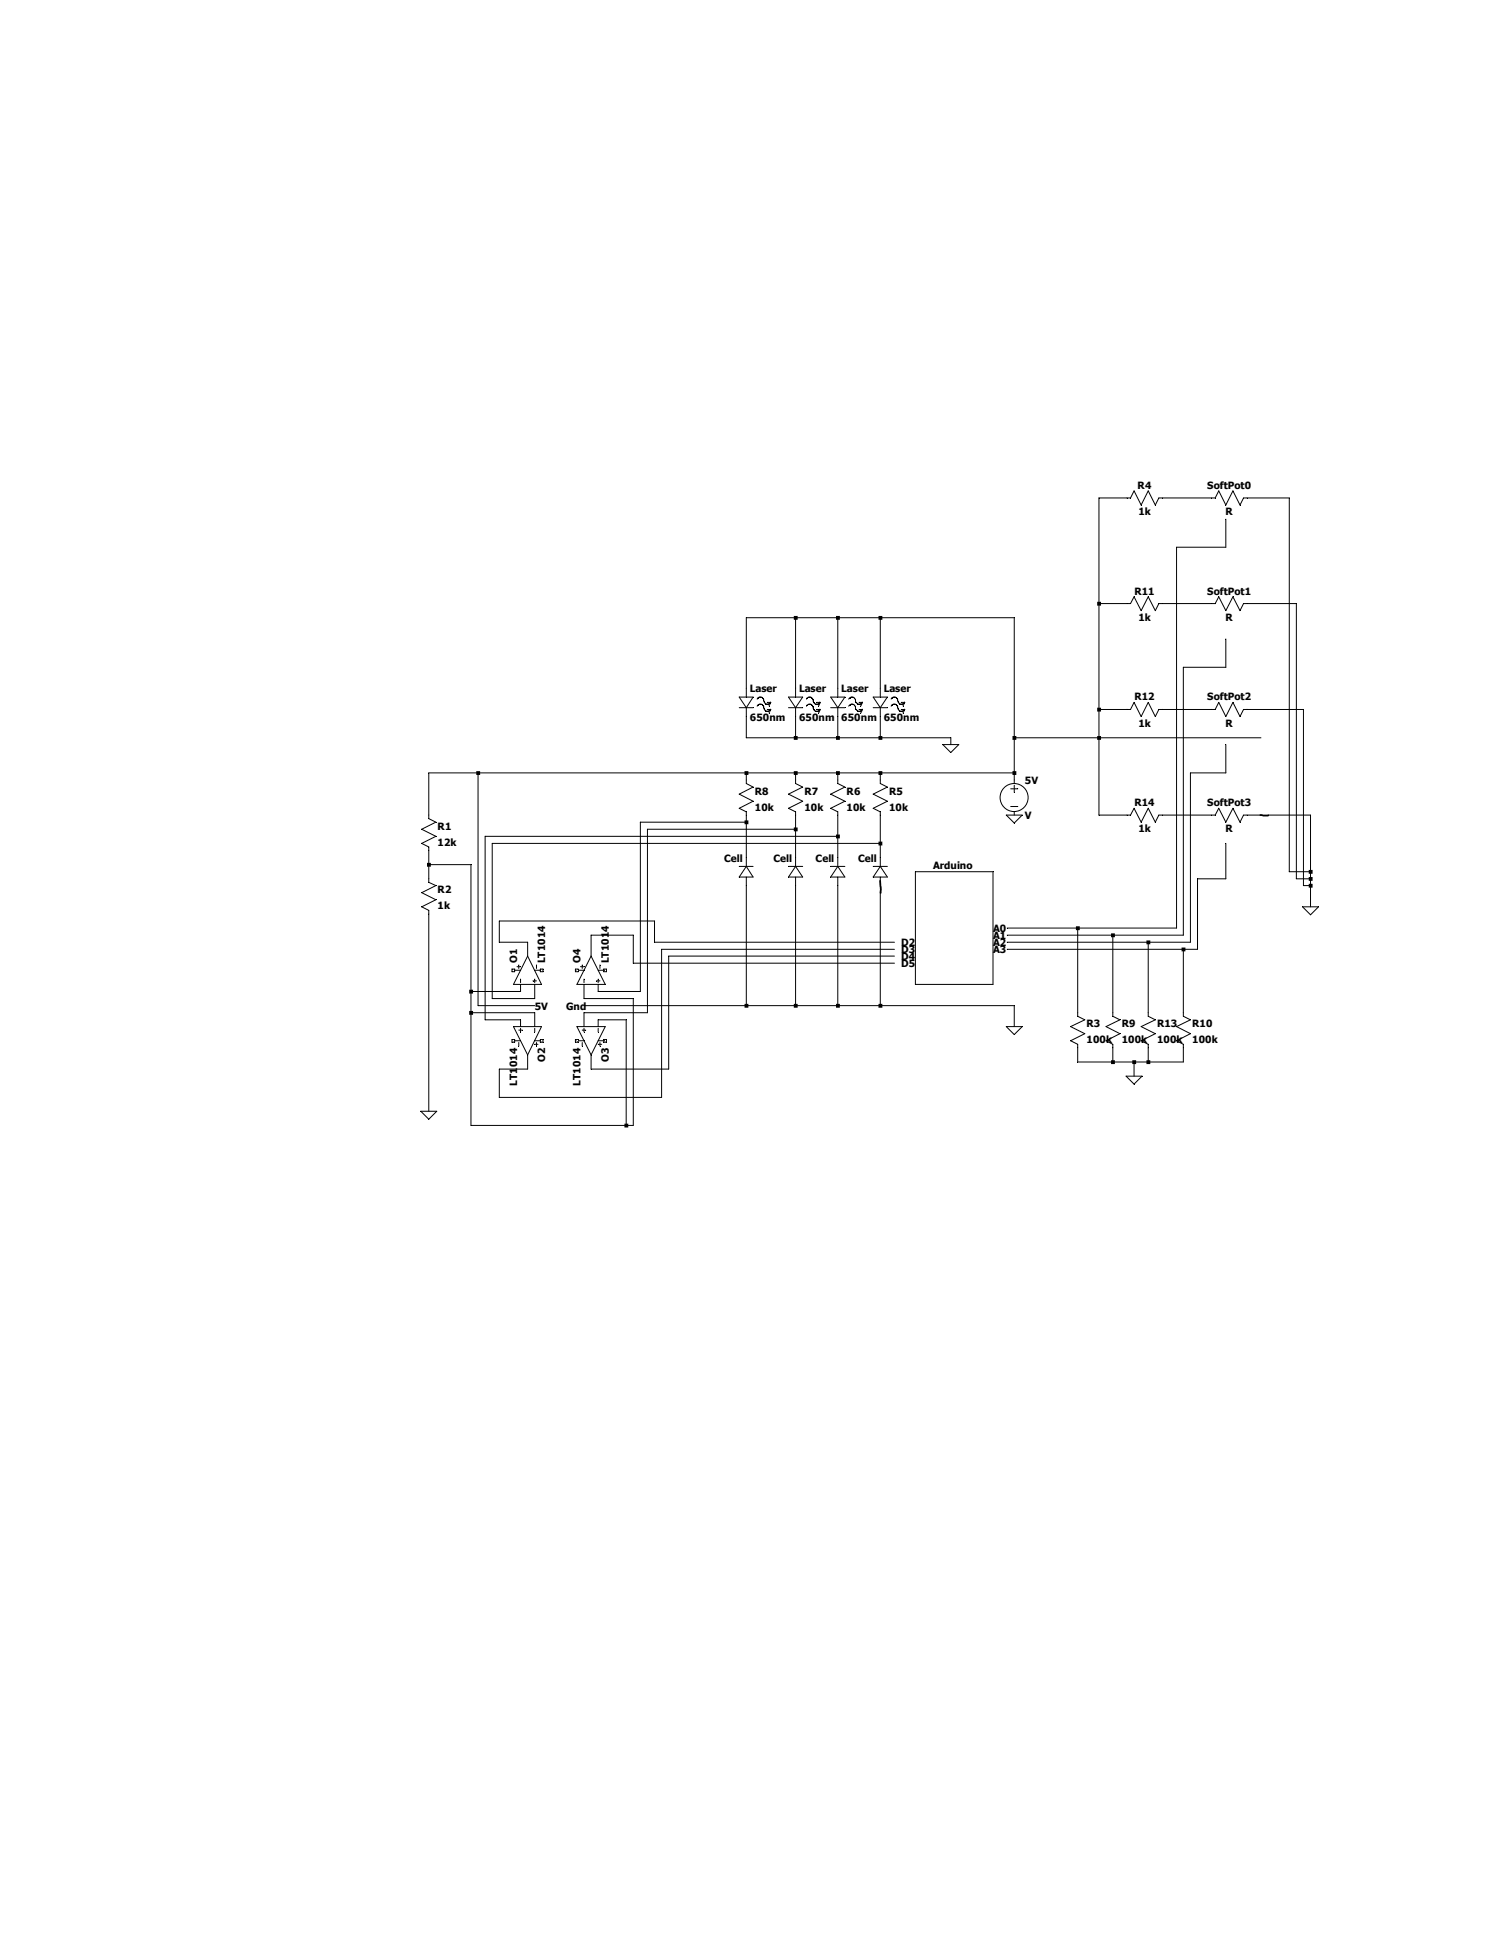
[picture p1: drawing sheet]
<svg xmlns="http://www.w3.org/2000/svg" width="216mm" height="279mm" viewBox="0 0 216 279" stroke-linecap="round" stroke-linejoin="round" font-family="sans-serif">
<g fill="none" stroke="#000" stroke-width=".14">
<path d="M161.7 71.5h.5l.5-1.1 1 2.1 1-2.1 1 2.1 .5-1h.6M173.8 71.5h.5l.5-1.1 1.1 2.1 1-2.1 1 2.1 .5-1h.5M107.1 98.8v1.2M114.1 98.8v1.2M120.2 98.8v1.2M126.3 98.8v1.2M161.7 86.6h.5l.5-1 1 2 1-2 1 2 .5-1h.6M173.8 86.6h.5l.5-1 1.1 2 1-2 1 2 .5-1h.5M106 101.6h2M106 100h2l-.9 1.6zM107.1 101.6v1.2M108.6 100.3a.52 .52 0 0 1 .7-.2 .52 .52 0 0 1 .3 .6 .49 .49 0 0 0 .4 .4 .49 .49 0 0 0 .5-.3"/>
<path d="M108.6 101.3a.52 .52 0 0 1 .7-.2 .52 .52 0 0 1 .3 .6 .49 .49 0 0 0 .4 .4 .49 .49 0 0 0 .5-.3M110.1 100.8h.5l-.3 .5M110.1 101.8h.5l-.3 .5M113.1 101.6h2M113.1 100h2l-1 1.6zM114.1 101.6v1.2M115.7 100.3a.52 .52 0 0 1 .6-.2 .52 .52 0 0 1 .4 .6 .49 .49 0 0 0 .4 .4 .49 .49 0 0 0 .5-.3M115.7 101.3a.52 .52 0 0 1 .6-.2 .52 .52 0 0 1 .4 .6 .49 .49 0 0 0 .4 .4 .49 .49 0 0 0 .5-.3M117.2 100.8h.5l-.3 .5M117.2 101.8h.5l-.3 .5M119.2 101.6h2M119.2 100h2l-1 1.6z"/>
<path d="M120.2 101.6v1.2M121.8 100.3a.55 .55 0 0 1 .6-.2 .55 .55 0 0 1 .4 .7l.3 .2h.3l.3-.2M121.8 101.3a.55 .55 0 0 1 .6-.2 .55 .55 0 0 1 .4 .7l.3 .3h.3l.3-.3M123.2 100.8h.5l-.2 .5M123.2 101.8h.5l-.2 .5M125.3 101.6h2M125.3 100h2l-1 1.6zM126.3 101.6v1.2M127.8 100.3a.52 .52 0 0 1 .7-.2 .52 .52 0 0 1 .3 .6 .49 .49 0 0 0 .5 .4 .49 .49 0 0 0 .5-.3M127.8 101.3a.52 .52 0 0 1 .7-.2 .52 .52 0 0 1 .3 .6 .49 .49 0 0 0 .5 .4 .49 .49 0 0 0 .5-.3M129.3 100.8h.5l-.3 .5M129.3 101.8h.5l-.3 .5"/>
<path d="M145 113.2h1M145 115.7h1M145.5 111.9v.5M145.5 112.7v1M145.5 116.5v.5M161.7 101.8h.5l.5-1 1 2 1-2 1 2 .5-1h.6M161.7 117h.5l.5-1 1 2 1-2 1 2 .5-1h.6M173.8 101.8h.5l.5-1 1.1 2 1-2 1 2 .5-1h.5M173.8 117h.5l.5-1 1.1 2 1-2 1 2 .5-1h.5M73.4 139.1h.4v.3h-.4zM73.7 139.2h1M74.2 138.7h.5"/>
<path d="M74.4 138.5v.5M75.7 137.2l2 4.1h-4zM76.7 139.2h1M77 138.5v.5M74.7 140.5v.5M76.5 140.8h.5M76.7 140.5v.5"/>
<circle cx="145.5" cy="114.4" r="2.01"/>
</g>
<path d="M77.5 139.1h.4v.3h-.4z" fill="none" stroke="#000" stroke-width=".14"/>
<path d="M73.7 147.3h4l-2 4.1zM73.7 149.4h1M74.4 147.8h.5M74.4 149.6v.5M74.7 147.6v.5M76.7 147.6v.5M76.7 149.4h1M76.7 149.9h.5M77 149.6v.5M77.5 149.2h.4v.4h-.4z" fill="none" stroke="#000" stroke-width=".14"/>
<path d="M73.4 149.2h.4v.4h-.4z" fill="none" stroke="#000" stroke-width=".14"/>
<path d="M82.5 139.1h.4v.3h-.4zM82.8 139.2h1M83.3 138.7h.5M83.5 138.5v.5M84.8 137.2l2 4.1h-4zM85.8 139.2h1M86.1 138.5v.5M83.8 140.5v.5M85.6 140.8h.5M85.8 140.5v.5" fill="none" stroke="#000" stroke-width=".14"/>
<path d="M86.6 139.1h.4v.3h-.4z" fill="none" stroke="#000" stroke-width=".14"/>
<path d="M82.8 147.3h4l-2 4.1zM82.8 149.4h1M83.5 147.8h.5M83.5 149.6v.5M83.8 147.6v.5M85.8 147.6v.5M85.8 149.4h1M85.8 149.9h.5M86.1 149.6v.5M86.6 149.2h.4v.4h-.4z" fill="none" stroke="#000" stroke-width=".14"/>
<path d="M82.5 149.2h.4v.4h-.4z" fill="none" stroke="#000" stroke-width=".14"/>
<g fill="none" stroke="#000" stroke-width=".14">
<path d="M161.7 71.5h-4.1v45.5h4.1M166.8 71.5h7M175.9 74.5v4h-7.1v54.7h-24.3M178.9 71.5h6.1v53.6h3M107.1 98.8v-10.2h38.4v23.3M114.1 88.6v10.2M120.2 88.6v10.2M126.3 88.6v10.2M157.6 86.6h4.1M166.8 86.6h7M175.9 91.7v4.1h-6.1v38.4h-25.3M178.9 86.6h7.1v39.5h2"/>
<path d="M68.6 110.9v33.4h8.1M107.1 102.8v3.1h29.3v.9M107.1 110.9v1.5l.9 .5-2 1.1 2 1-2 1 1.1 .5v7.8M107.1 118h-15.2v24.3h-6.1v-1M114.1 102.8v3.1M114.1 110.9v1.5l1 .5-2 1.1 2 1-2 1 1 .5v7.8M114.1 119h-21.2v26.3h-9.1v2M120.2 102.8v3.1M120.2 110.9v1.5l1 .5-2 1.1 2 1-2 1 1 .5v7.8M126.3 102.8v3.1M126.3 110.9v1.5l1 .5-2 1.1 2 1-2 1 1 .5v7.8M135.3 106.8h2.2l-1.1 1.2z"/>
<path d="M144.4 117h2.2l-1.1 1.1zM145.5 110.9h-84v6.6l1 .5-2 1 2 1-2 1 1 .5v5.1l1 .5-2 1 2 1-2 1 1 .5v28.9M145.5 105.9h35.4M157.6 101.8h4.1M166.8 117h7M166.8 101.8h7M175.9 106.8v4.1h-5.1v24.3h-26.3M178.9 117h2M178.9 101.8h8.1v25.3h1M181.9 117h6.1v13.1M61.5 124.1h6.1v37.4h23.2v-18.2h-7v-2M84.8 137.2v-3h6v4h37.5"/>
<path d="M106 124.3h2M107.1 124.3l.9 1.6h-2zM107.1 125.9v18.4M113.1 124.3h2M114.1 124.3l1 1.6h-2zM114.1 125.9v18.4M119.2 124.3h2M120.2 124.3l1 1.6h-2zM120.2 125.9v18.4M120.2 120h-50.6v26.3h5.1v1M125.3 124.3h2M126.3 124.3l1 1.6h-2z"/>
<path d="M126.3 125.9v18.4M126.3 121h-55.7v22.3h6.1v-2M126.3 127.1h4M128.3 135.2h-34.4v-3h-22.3v3h4.1v2M128.3 136.2h-33.4v21.3h-23.3v-4.1h4.1v-2M128.3 137.2h-32.4v16.2h-11.1v-2M131.3 125.1h11.2v16.2h-11.2zM154.6 133.2v12.6l1 .5-2 1 2 1-2 1.1 1 .5v2.5h15.2v-2.5l-1-.5 2-1.1-2-1 2-1-1-.5v-9.6M159.6 134.2v11.6l1.1 .5-2 1 2 1-2 1.1 .9 .5v2.5M164.7 135.2v10.6l1 .5-2 1 2 1-2 1.1 1 .5v2.5M175.9 121v5.1h-4.1v10.1h-27.3M186.9 130.1h2.2l-1.1 1.2z"/>
<path d="M60.4 159.5h2.3l-1.2 1.1zM67.6 145.3h9.1v2M74.7 141.3v1h-7.1M83.8 144.3h61.7v3M85.8 147.3v-1h4v15.2M127.3 151.4v2M144.4 147.3h2.2l-1.1 1.2zM161.5 154.4h2.3l-1.1 1.2zM162.7 152.4v2"/>
</g>
<g fill="#000">
<path d="M89.6 161.2h.5v.6h-.5zM106.8 110.7h.6v.5h-.6zM106.8 117.7h.6v.6h-.6zM106.8 144.1h.6v.5h-.6zM113.9 88.4h.5v.5h-.5zM113.9 105.6h.5v.6h-.5zM113.9 110.7h.5v.5h-.5zM113.9 118.7h.5v.6h-.5zM113.9 144.1h.5v.5h-.5zM119.9 88.4h.6v.5h-.6zM119.9 105.6h.6v.6h-.6zM119.9 110.7h.6v.5h-.6zM119.9 119.8h.6v.5h-.6zM119.9 144.1h.6v.5h-.6zM126 88.4h.6v.5h-.6zM126 105.6h.6v.6h-.6zM126 110.7h.6v.5h-.6zM126 120.8h.6v.5h-.6zM126 126.8h.6v.6h-.6zM126 144.1h.6v.5h-.6zM145.2 105.6h.6v.6h-.6zM145.2 110.7h.6v.5h-.6zM154.3 132.9h.6v.6h-.6zM157.4 86.4h.5v.5h-.5zM157.4 101.6h.5v.5h-.5zM157.4 105.6h.5v.6h-.5zM159.4 133.9h.5v.6h-.5zM159.4 152.1h.5v.6h-.5zM162.4 152.1h.6v.6h-.6zM164.5 135h.5v.5h-.5zM164.5 152.1h.5v.6h-.5zM169.5 136h.6v.5h-.6zM187.7 124.8h.6v.6h-.6zM187.7 125.9h.6v.5h-.6zM187.7 126.8h.6v.6h-.6z" fill-rule="evenodd"/>
<path d="M61.3 123.8h.5v.6h-.5zM67.3 142h.6v.6h-.6zM67.3 145.1h.6v.5h-.6zM68.3 110.7h.6v.5h-.6z" fill-rule="evenodd"/>
</g>
<g fill="#fff">
<path d="M127 151l.2-.1h.2l.2 .1 .1 .3-.4 2.5-.2 .2h-.3l-.2-.2v-.9z"/>
<path d="M127.1 152.1l.2-.1h.3l.2 .2v1.3l.3 .4a.51 .51 0 0 1 .2 .8l-.3 .1a1.86 1.86 0 0 1-1-2.2v-.3z"/>
<path d="M132.3 126.7a1.13 1.13 0 0 1 1.6 .1 1.4 1.4 0 0 1 .2 2.1 .79 .79 0 0 1-.8 0 .79 .79 0 0 1-.5-.7v-.8a.78 .78 0 0 1 .2-.9 .78 .78 0 0 1 .8-.2l.4 .3a2.13 2.13 0 0 1-.1 2.3 .79 .79 0 0 1-.8 0 .79 .79 0 0 1-.4-.8l-.3-.1a.78 .78 0 0 1-.3-1.3z"/>
<path d="M131.9 125.9a.79 .79 0 0 1 1.2 .3 2.86 2.86 0 0 1-.2 2.5 .8 .8 0 0 1-.9 .1 .8 .8 0 0 1-.4-.8v-1.3v-.5z"/>
<path d="M125.3 126.7l.3-.2 .4-.1h3.5l.8-.1a.79 .79 0 0 1 .8 .5 .79 .79 0 0 1-.1 .8l-.4 .3-.6 .1h-4a.8 .8 0 0 1-.8-.4 .8 .8 0 0 1 .1-.9z"/>
<circle cx="132.9" cy="127" r=".79"/>
</g>
<path d="M180.7 116.9h1.2h.1v.2l-.1 .1h-.7l-.5-.2zM126.2 126.3h.1l.1 .2 .1 1.2-.1 .6-.2-.2z" fill="#000"/>
<g font-size="1.4">
<text x="163.2" y="70.1">R4</text>
<text x="173.2" y="70.1">SoftPot0</text>
<text x="163.3" y="73.9">1k</text>
<text x="175.8" y="73.9">R</text>
<text x="162.7" y="85.3">R11</text>
<text x="163.3" y="89.1">1k</text>
<text x="173.2" y="85.3">SoftPot1</text>
<text x="175.8" y="89.1">R</text>
<text x="107.6" y="99.4">Laser</text>
<text x="114.6" y="99.4">Laser</text>
<text x="120.7" y="99.4">Laser</text>
<text x="126.8" y="99.4">Laser</text>
<text x="162.7" y="100.5">R12</text>
<text x="173.2" y="100.5">SoftPot2</text>
<text x="107.6" y="103.4">650nm</text>
<text x="114.6" y="103.4">650nm</text>
<text x="120.7" y="103.4">650nm</text>
<text x="126.8" y="103.4">650nm</text>
<text x="163.3" y="104.3">1k</text>
<text x="175.8" y="104.3">R</text>
<text x="147" y="112.5">5V</text>
<text x="62.8" y="119.1">R1</text>
<text x="108.3" y="114">R8</text>
<text x="108.3" y="116.3">10k</text>
<text x="115.4" y="114">R7</text>
<text x="115.4" y="116.3">10k</text>
<text x="121.5" y="114">R6</text>
<text x="121.5" y="116.3">10k</text>
<text x="127.6" y="114">R5</text>
<text x="127.6" y="116.3">10k</text>
<text x="147" y="117.6">V</text>
<text x="162.7" y="115.7">R14</text>
<text x="163.3" y="119.4">1k</text>
<text x="173.2" y="115.7">SoftPot3</text>
<text x="175.8" y="119.4">R</text>
<text x="62.8" y="121.4">12k</text>
<text x="103.9" y="123.7">Cell</text>
<text x="111" y="123.7">Cell</text>
<text x="117" y="123.7">Cell</text>
<text x="123.1" y="123.7">Cell</text>
<text x="133.9" y="124.7">Arduino</text>
<text x="62.8" y="128.2">R2</text>
<text x="62.8" y="130.5">1k</text>
<text x="129.3" y="135.8">D2</text>
<text x="129.3" y="136.8">D3</text>
<text x="129.3" y="137.8">D4</text>
<text x="142.5" y="133.8">A0</text>
<text x="142.5" y="134.8">A1</text>
<text x="142.5" y="135.8">A2</text>
<text x="142.5" y="136.8">A3</text>
<text x="74.2" y="138.2" transform="rotate(-90 74.2 138.2)">O1</text>
<text x="78.2" y="138.2" transform="rotate(-90 78.2 138.2)">LT1014</text>
<text x="83.3" y="138.2" transform="rotate(-90 83.3 138.2)">O4</text>
<text x="87.3" y="138.2" transform="rotate(-90 87.3 138.2)">LT1014</text>
<text x="129.3" y="138.8">D5</text>
<text x="76.7" y="144.9">5V</text>
<text x="81.2" y="144.9">Gnd</text>
<text x="155.9" y="147.4">R3</text>
<text x="155.9" y="149.7">100k</text>
<text x="160.9" y="147.4">R9</text>
<text x="160.9" y="149.7">100k</text>
<text x="166" y="147.4">R13</text>
<text x="166" y="149.7">100k</text>
<text x="171" y="147.4">R10</text>
<text x="171" y="149.7">100k</text>
<text x="74.2" y="155.8" transform="rotate(-90 74.2 155.8)">LT1014</text>
<text x="78.2" y="152.4" transform="rotate(-90 78.2 152.4)">O2</text>
<text x="83.3" y="155.8" transform="rotate(-90 83.3 155.8)">LT1014</text>
<text x="87.3" y="152.4" transform="rotate(-90 87.3 152.4)">O3</text>
</g>
</svg>
